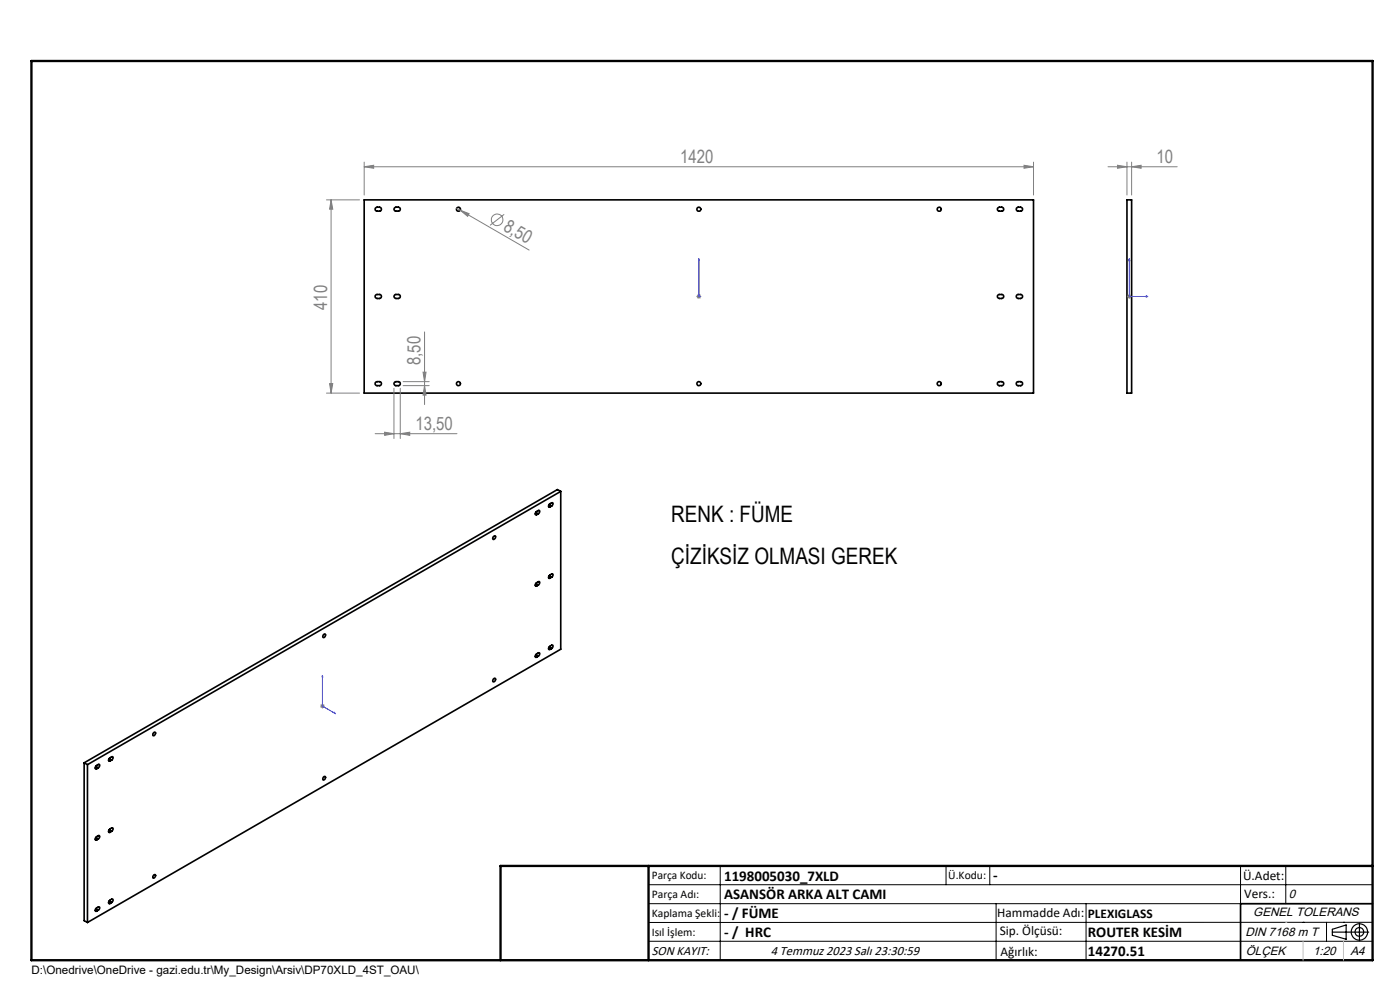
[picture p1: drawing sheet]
<svg xmlns="http://www.w3.org/2000/svg" width="297mm" height="210mm" viewBox="0 0 297 210" stroke-linecap="round" stroke-linejoin="round" font-family="sans-serif">
<g fill="none" stroke="#000" stroke-width=".35">
<path d="M77.3 42.4h142v41h-142zM79.7 44.1l.8-.2a.42 .42 0 0 1 .4 .5 .42 .42 0 0 1-.4 .4l-.7-.1-.2-.2zM83.7 44.1l.8-.2a.42 .42 0 0 1 .4 .5 .42 .42 0 0 1-.4 .4h-.5a.41 .41 0 0 1-.4-.3 .41 .41 0 0 1 .1-.4zM211.7 44.1l.8-.2a.42 .42 0 0 1 .4 .5 .42 .42 0 0 1-.4 .4l-.7-.1-.2-.2zM215.7 44.1l.8-.2a.42 .42 0 0 1 .4 .5 .42 .42 0 0 1-.4 .4l-.7-.1-.2-.3zM239.1 42.4h1v41h-1zM79.7 62.6l.2-.1h.6a.42 .42 0 0 1 .4 .4 .42 .42 0 0 1-.4 .4l-.8-.2zM83.7 62.5h.8a.42 .42 0 0 1 .4 .4 .42 .42 0 0 1-.4 .4h-.5a.44 .44 0 0 1-.4-.3 .44 .44 0 0 1 .1-.5zM211.8 62.5h.7a.42 .42 0 0 1 .4 .4 .42 .42 0 0 1-.4 .4h-.5a.42 .42 0 0 1-.4-.3 .42 .42 0 0 1 .2-.5zM215.8 62.5h.7a.42 .42 0 0 1 .4 .4 .42 .42 0 0 1-.4 .4h-.5a.44 .44 0 0 1-.4-.3 .44 .44 0 0 1 .2-.5zM79.7 81.1l.8-.1a.42 .42 0 0 1 .4 .4 .42 .42 0 0 1-.4 .4l-.7-.1-.2-.2zM83.7 81h.8a.42 .42 0 0 1 .4 .4 .42 .42 0 0 1-.4 .4h-.5a.43 .43 0 0 1-.4-.3 .43 .43 0 0 1 .1-.5z"/>
<path d="M211.8 81h.7a.42 .42 0 0 1 .4 .4 .42 .42 0 0 1-.4 .4h-.5a.42 .42 0 0 1-.4-.3 .42 .42 0 0 1 .2-.5zM215.8 81h.7a.42 .42 0 0 1 .4 .4 .42 .42 0 0 1-.4 .4h-.5a.43 .43 0 0 1-.4-.3 .43 .43 0 0 1 .2-.5zM104.7 113.8a.27 .27 0 0 1 .4-.1 .27 .27 0 0 1 0 .4 .29 .29 0 0 1-.2 .3 .29 .29 0 0 1-.4-.1zM113.6 109l.2 .2M113.7 108.7l.5 .3M114.2 109a.42 .42 0 0 0 .1-.7l-.5 .2a.34 .34 0 0 0-.3 .3 .34 .34 0 0 0 .3 .4M114.2 109l-.4 .2M116.4 107.4l.3 .2M116.5 107l.5 .3M117 107.3a.39 .39 0 0 0 .3-.3 .39 .39 0 0 0-.2-.4l-.4 .2a.35 .35 0 0 0-.4 .4 .35 .35 0 0 0 .4 .4M117 107.3l-.3 .3M119 104.2v33.5l-100.4 58"/>
<path d="M119 104.2l-100.4 58M119 104.2l-.7-.4-100.4 58M68.7 134.6l.2-.1a.36 .36 0 0 1 .1 .5 .36 .36 0 0 1-.5 .1zM113.6 124.1l.2 .2M113.6 139.2l.2 .2M113.7 123.8l.5 .3M113.7 138.9l.5 .3M114.2 124.1a.42 .42 0 0 0 .1-.7l-.5 .2a.35 .35 0 0 0-.3 .4 .35 .35 0 0 0 .3 .3M114.2 139.2a.42 .42 0 0 0 .1-.7l-.5 .2a.35 .35 0 0 0-.3 .4 .35 .35 0 0 0 .3 .3M114.2 124.1l-.4 .2M114.2 139.2l-.4 .2M116.4 122.5l.3 .2"/>
<path d="M116.4 137.6l.3 .2M116.5 122.2l.5 .2M116.5 137.3l.5 .3M117 122.4a.39 .39 0 0 0 .3-.3 .39 .39 0 0 0-.2-.4l-.4 .3a.34 .34 0 0 0-.4 .3 .34 .34 0 0 0 .4 .4M117 137.6a.42 .42 0 0 0 .1-.8l-.4 .3a.34 .34 0 0 0-.4 .3 .34 .34 0 0 0 .4 .4M117 122.4l-.3 .3M117 137.6l-.3 .2M32.6 155.4l.2-.1a.37 .37 0 0 1 .1 .5 .37 .37 0 0 1-.5 .1zM104.7 144a.28 .28 0 0 1 .4 0 .28 .28 0 0 1-.1 .4v.1a.23 .23 0 0 1-.4 .1 .23 .23 0 0 1 0-.3zM17.9 161.8l.7 .4M17.9 161.8v33.5l.7 .4M18.6 162.2v33.5"/>
<path d="M20.2 162.9l.3 .2M20.2 178l.3 .2M20.3 162.6l.5 .3M20.3 177.7l.5 .3M20.8 162.9a.42 .42 0 0 0 .2-.8l-.5 .3a.35 .35 0 0 0-.3 .3 .35 .35 0 0 0 .3 .4M20.8 178a.42 .42 0 0 0 .2-.8l-.5 .3a.35 .35 0 0 0-.3 .3 .35 .35 0 0 0 .3 .4M20.8 162.9l-.3 .2M20.8 178l-.3 .2M23 161.3l.3 .1M23 176.4l.3 .2M23.1 160.9l.6 .3M23.1 176l.6 .3"/>
<path d="M23.7 161.2a.4 .4 0 0 0 .3-.3 .4 .4 0 0 0-.2-.4l-.5 .3a.38 .38 0 0 0-.3 .3 .38 .38 0 0 0 .2 .4l.1-.1M23.7 176.3a.4 .4 0 0 0 .3-.3 .4 .4 0 0 0-.2-.4l-.5 .3a.4 .4 0 0 0-.3 .3 .4 .4 0 0 0 .2 .4h.1M23.7 161.2l-.4 .2M23.7 176.3l-.4 .3M68.7 164.8a.27 .27 0 0 1 .4 0 .27 .27 0 0 1-.1 .4l-.1 .1a.22 .22 0 0 1-.4 .1 .22 .22 0 0 1 0-.3zM20.2 193.1l.3 .2M20.3 192.8l.5 .3M20.8 193.1a.39 .39 0 0 0 .3-.4 .39 .39 0 0 0-.1-.3l-.5 .2a.35 .35 0 0 0-.3 .3 .35 .35 0 0 0 .3 .4M20.8 193.1l-.3 .2M23 191.5l.3 .2M23.1 191.1l.6 .3M23.7 191.4a.4 .4 0 0 0 .3-.3 .4 .4 0 0 0-.2-.4l-.5 .3a.4 .4 0 0 0-.3 .3 .4 .4 0 0 0 .2 .4h.1"/>
<path d="M23.7 191.4l-.4 .3M32.6 185.6a.27 .27 0 0 1 .5 .1 .27 .27 0 0 1-.2 .3l-.1 .2a.25 .25 0 0 1-.4 0 .25 .25 0 0 1 .1-.4zM291.2 191.7h-28v12"/>
<circle cx="97.3" cy="44.4" r=".43"/>
<circle cx="148.3" cy="44.4" r=".44"/>
<circle cx="199.2" cy="44.4" r=".43"/>
<circle cx="97.3" cy="81.4" r=".43"/>
<circle cx="148.3" cy="81.4" r=".44"/>
<circle cx="199.2" cy="81.4" r=".43"/>
</g>
<g fill="none" stroke="#808080" stroke-width=".21">
<path d="M77.3 35.4l2-.3v.6zM77.3 35.4h142M77.3 34.4v7M217.2 35.1l2.1 .3-2.1 .3zM219.3 34.4v7M235.1 35.4h14.6M237.1 35.1l2 .3-2 .3zM239.1 34.4v7M240.1 35.4l2-.3v.6zM240.1 34.4v7M69.3 42.4h7M70.2 42.4v41"/>
<path d="M70.2 42.4l.4 2h-.7zM96.9 44.2l.7 .4M97.6 44.6l1.9 .7-.3 .6zM97.6 44.6l14.7 8.4M107 45.5l-3 2.3M89.7 78.9h.7l-.3 2.1zM90.1 70.4v15.4M147.7 62.9h1.1M147.9 62.5l.7 .7M148.3 62.4v1M148.6 62.5l-.7 .7M239.1 62.9h1"/>
<path d="M239.2 62.5l.7 .7M239.6 62.4v1M239.9 62.5l-.7 .7M69.3 83.4h7M69.9 81.4h.7l-.4 2zM79.6 92h17.3M81.6 91.7l2 .3-2 .3zM83.6 82.4v10.6M84.9 92l2-.3v.6zM84.9 82.4v10.6M85.5 81h5.6M85.5 81.8h5.6"/>
<path d="M90.1 81.8l.3 2h-.7zM67.9 149.8h1M68.1 149.4l.7 .7M68.4 149.3v1M68.8 149.4l-.7 .7"/>
<circle cx="105.5" cy="46.6" r="1.23"/>
</g>
<g fill="none" stroke="#000" stroke-width=".25">
<path d="M282.6 197.7h7.8M282.6 197.1l3-.9v3l-3-.8zM288.4 195.8v3.8M106.2 203.7h185"/>
<circle cx="288.4" cy="197.7" r="1.74"/>
<circle cx="288.4" cy="197.7" r=".93"/>
</g>
<path d="M148.3 54.9v.4v-.4M148.3 54.9v8M239.6 54.9v8h4M239.6 54.9l.1 .4h-.2zM148.3 62.8v.2zM148.3 62.9h.1M243.2 62.8l.4 .1-.4 .1zM68.4 143.3l.1 .3-.2-.1zM68.4 143.3v6.5l2.8 1.6M70.9 151.2l.3 .2-.3-.1z" fill="none" stroke="#00f" stroke-width=".21"/>
<g fill="none" stroke="#000" stroke-width=".21">
<path d="M137.6 187.7h153.6M137.6 191.7h153.6M137.6 199.7h153.6M152.8 183.7v20M200.7 183.7v4M210 183.7v4M211.3 191.7v12M230.4 191.7v12M263.2 183.7v20M272.8 183.7v8M276.4 195.6h.1M281.4 195.6v4.1"/>
<path d="M285 195.6h.1M291.2 195.6l-153.6 .1"/>
</g>
<path d="M6.7 12.9h284.5v190.8h-284.5zM137.6 183.7v20M291.2 183.7h-185v20" fill="none" stroke="#000" stroke-width=".5"/>
<path d="M276.4 199.7v4M285 199.7v4" fill="none" stroke="#c0c0c0" stroke-width=".21"/>
<path d="M272.8 195.6h.1" fill="none" stroke="#c0c0c0" stroke-width=".25"/>
<g fill="#00f">
<path d="M148.3 62.8v.2zM148.3 54.9v.4z"/>
<path d="M70.9 151.2l.3 .2-.3-.1zM68.4 143.3l.1 .3-.2-.1z"/>
<path d="M243.2 62.8l.4 .1-.4 .1zM239.6 54.9l.1 .4h-.2z"/>
</g>
<g fill="#808080">
<path d="M97.6 44.6l1.9 .7-.3 .6z"/>
<path d="M240.1 35.4l2-.3v.6zM237.1 35.1l2 .3-2 .3z"/>
<path d="M81.6 91.7l2 .3-2 .3zM84.9 92l2-.3v.6z"/>
<path d="M217.2 35.1l2.1 .3-2.1 .3zM77.3 35.4l2-.3v.6z"/>
<path d="M70.2 42.4l.4 2h-.7zM69.9 81.4h.7l-.4 2zM89.7 78.9h.7l-.3 2.1zM90.1 81.8l.3 2h-.7z"/>
</g>
<g font-size="4.8">
<text x="142.4" y="110.6">RENK : FÜME</text>
<text x="142.4" y="119.7">ÇİZİKSİZ OLMASI GEREK</text>
</g>
<g font-size="3.9" fill="#808080">
<text x="144.3" y="34.5">1420</text>
<text x="245.3" y="34.5">10</text>
<text x="106.6" y="48.8" transform="rotate(30 106.6 48.8)">8,50</text>
<text x="69.4" y="65.7" transform="rotate(-90 69.4 65.7)">410</text>
<text x="89.2" y="77.5" transform="rotate(-90 89.2 77.5)">8,50</text>
<text x="88.1" y="91.1">13,50</text>
</g>
<g font-size="3.2">
<text x="153.6" y="186.8">1198005030_7XLD</text>
<text x="153.6" y="190.8">ASANSÖR ARKA ALT CAMI</text>
<text x="210.7" y="186.6">-</text>
<text x="153.6" y="194.8">- / FÜME</text>
<text x="153.6" y="198.8">- / HRC</text>
<text x="230.8" y="198.7">ROUTER KESİM</text>
<text x="230.8" y="202.8">14270.51</text>
</g>
<g font-size="2.8">
<text x="263.7" y="186.7">Ü.Adet:</text>
<text x="263.9" y="190.5">Vers.:</text>
<text x="211.5" y="194.5">Hammadde Adı:</text>
<text x="230.8" y="194.7">PLEXIGLASS</text>
<text x="138.3" y="202.6">SON KAYIT:</text>
<text x="163.5" y="202.6">4 Temmuz 2023 Salı 23:30:59</text>
<text x="212.1" y="198.4">Sip. Ölçüsü:</text>
<text x="212.2" y="202.7">Ağırlık:</text>
</g>
<g font-size="2.6">
<text x="273.4" y="190.4">0</text>
<text x="265.9" y="194.4">GENEL TOLERANS</text>
<text x="264.2" y="198.5">DIN 7168 m T</text>
<text x="264.3" y="202.6">ÖLÇEK</text>
<text x="278.5" y="202.6">1:20</text>
<text x="286.5" y="202.6">A4</text>
</g>
<g font-size="2.5">
<text x="138.3" y="186.4">Parça Kodu:</text>
<text x="138.3" y="190.5">Parça Adı:</text>
<text x="201.2" y="186.5">Ü.Kodu:</text>
<text x="138.3" y="194.5">Kaplama Şekli:</text>
<text x="138.3" y="198.6">Isıl İşlem:</text>
<text x="6.7" y="206.7">D:\Onedrive\OneDrive - gazi.edu.tr\My_Design\Arsiv\DP70XLD_4ST_OAU\</text>
</g>
</svg>
